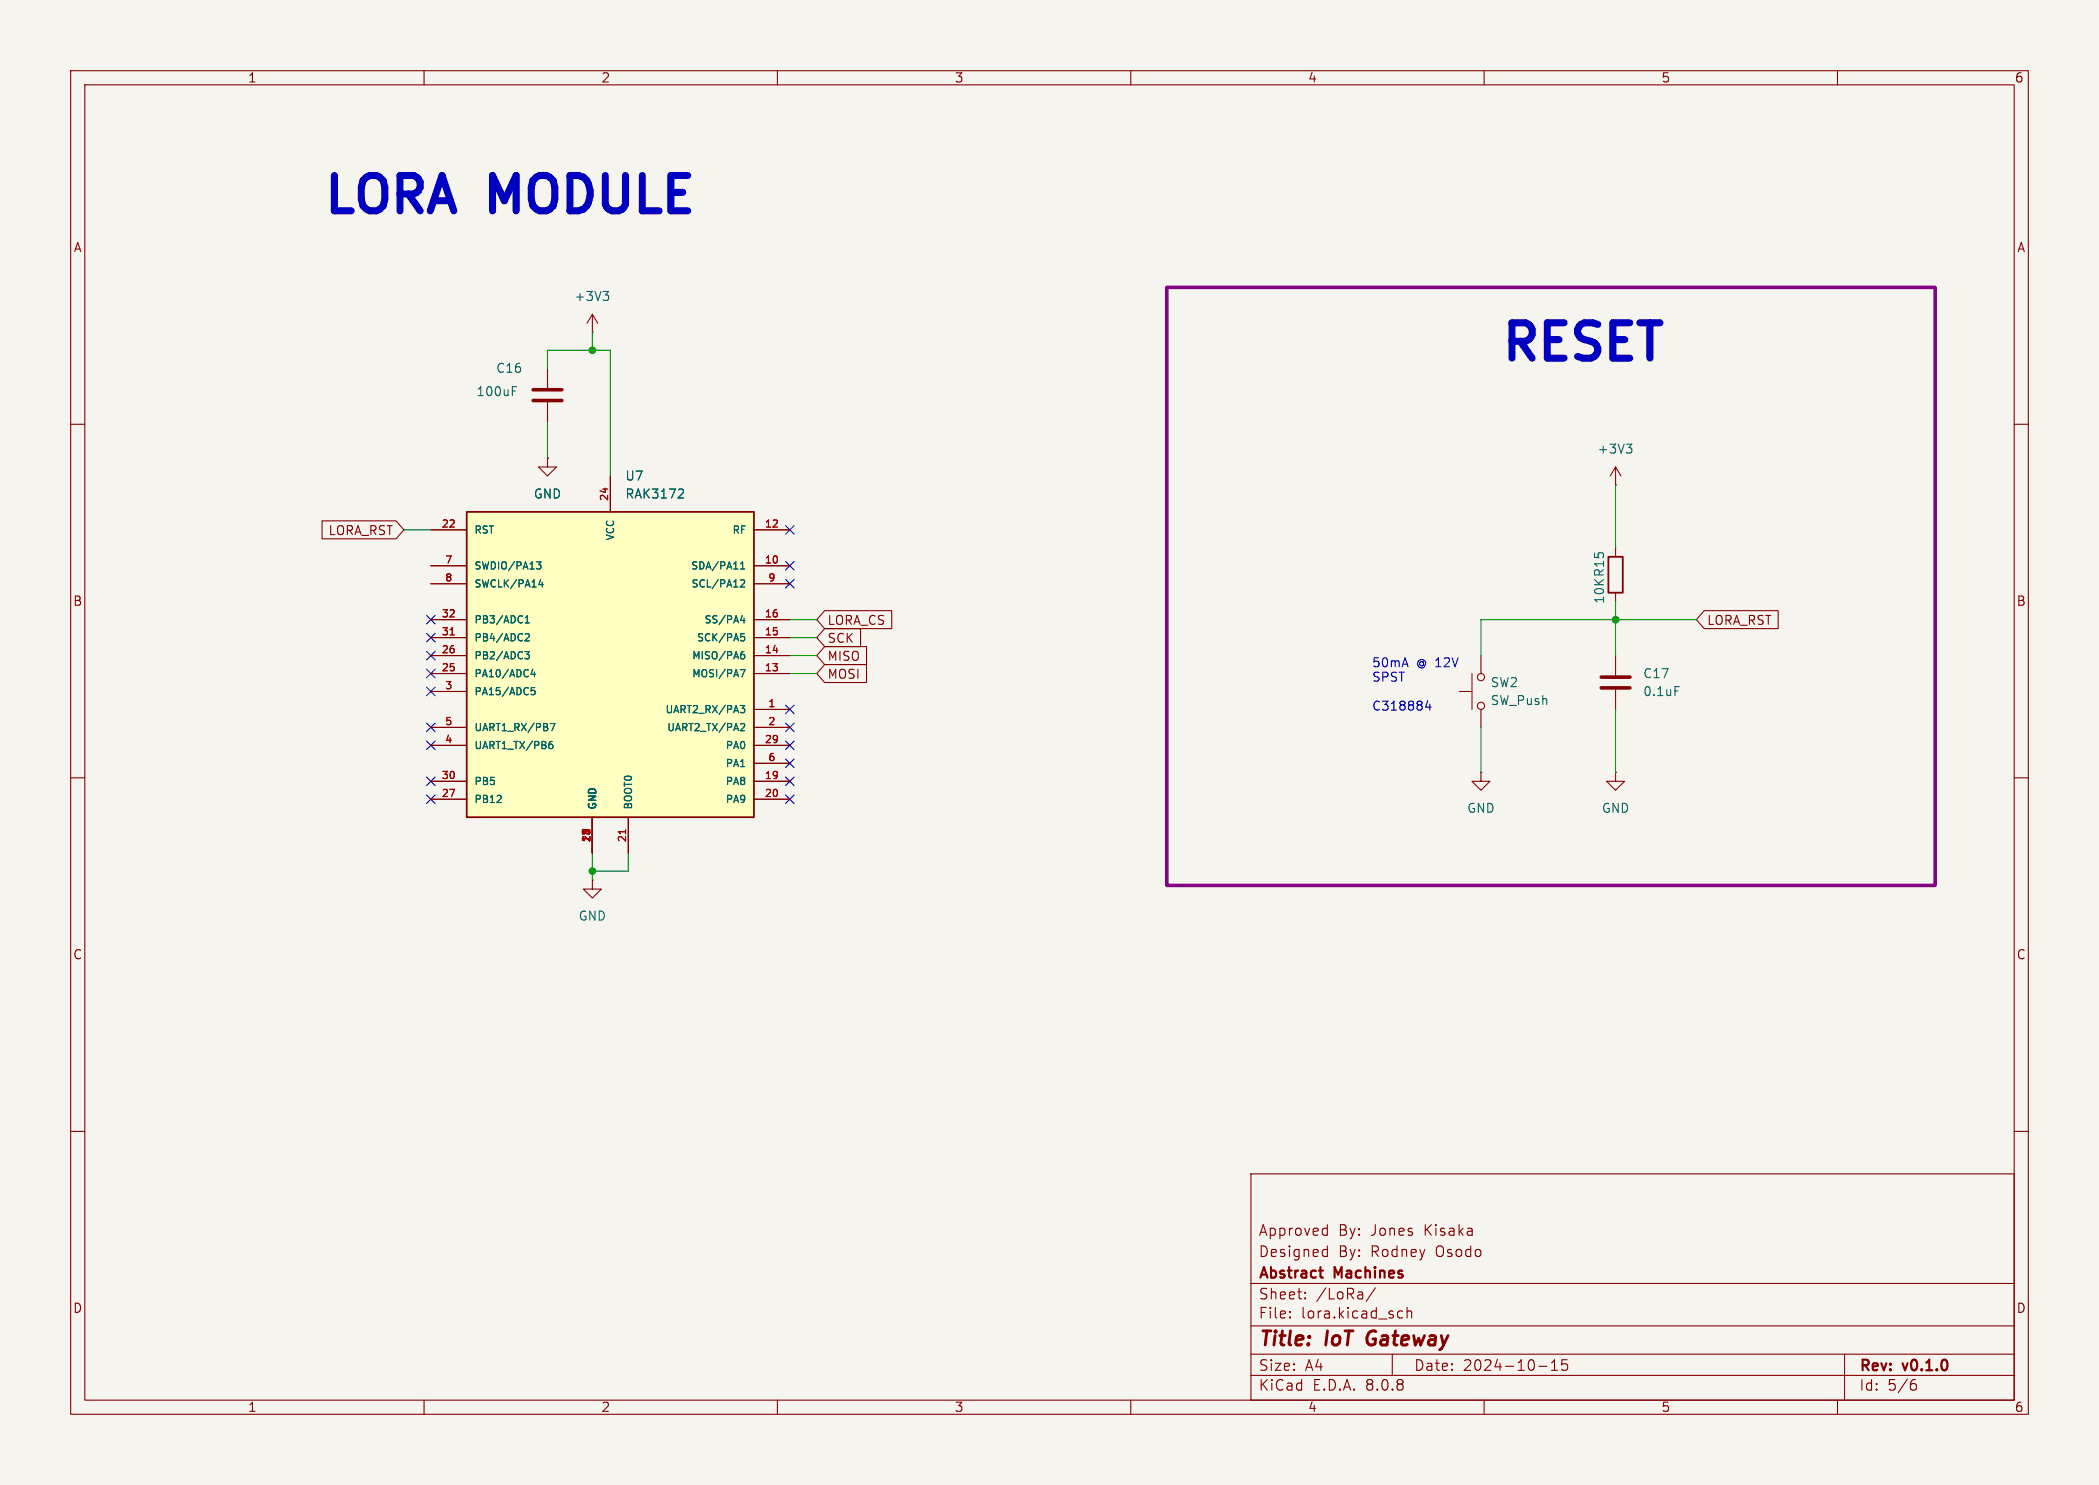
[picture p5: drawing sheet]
<svg xmlns="http://www.w3.org/2000/svg" width="297mm" height="210mm" viewBox="0 0 297 210" stroke-linecap="round" stroke-linejoin="round" font-family="sans-serif">
<path d="M0 0h297v210h-297z" fill="#f5f4ef" stroke="#f5f4ef" stroke-width=".14"/>
<g fill="none" stroke="#840000" stroke-width=".15">
<path d="M10 10h277v190h-277zM12 12h273v186h-273zM60 10v2M110 10v2M160 10v2M210 10v2M260 10v2M10 60h2M228.6 68.6h.1M228.6 66l-.8 1.3M228.6 66v2.6M228.6 77.5v1.2"/>
<path d="M228.6 66l.8 1.3M285 60h2M228.6 83.8v1.3M10 110h2M209.5 109.2v1.3h1.3l-1.3 1.3-1.2-1.3h1.2M209.5 109.2h.1M285 110h2M83.8 124.5v1.2h1.3l-1.3 1.3-1.3-1.3h1.3M83.8 124.5h.1M10 160h2M177 166h108v32h-108zM187.4 176.7l.4 .1"/>
<path d="M187.4 173.7l.4 .1M187.8 173.2v1.5M187.8 176.2v1.5M187.8 177.6l-.4 .1M187.8 174.6l-.4 .1M285 160h2M60 198v2M110 198v2M160 198v2M177 194.5h108M177 191.5h108M177 187.5h108"/>
<path d="M177 181.5h108M182.5 186.3h.1l-.1 .1M182.5 186.3v.1M182.5 185.5v.1M182.5 185.5h.1l-.1 .1M184.7 183.6v.1M184.7 183.6h-.1l.1 .1M184.7 182.8v.1M184.7 182.8h-.1l.1 .1M194.6 182.1l-1.3 2M197 191.5v3M198 185.4l.5 .1"/>
<path d="M198.5 186.3l-.5 .1M199.1 185.5a.37 .37 0 0 1 .6 .1v.8M199.1 184.9v1.5M210 198v2M217.7 193.2h1.2M219.5 193.8h.9M219.5 192.7l.5-.4v1.5M221.7 192.3h-.7v.7l.2-.1h.5l.1 .3-.1 .5-.2 .1h-.3l-.2-.1M260 198v2M261 191.5v6.5M270.6 195.7h.4l.2 .3-.1 .5-.2 .1h-.3M271 195.1l-.4 .1"/>
</g>
<path d="M193.7 188.5a1.27 1.27 0 0 0 0 1.6" fill="none" stroke="#840000" stroke-width=".4"/>
<path d="M186.6 179.7h.6M187.1 180.7h.1" fill="none" stroke="#840000" stroke-width=".3"/>
<path d="M230.1 62.8h.8l-.4 .5M230.7 63.3l.2 .2v.3l-.2 .3" fill="none" stroke="#006464" stroke-width=".15"/>
<path d="M227.6 78.7h2v5.1h-2z" fill="none" stroke="#840000" stroke-width=".25"/>
<path d="M66 72.4h40.7v43.2h-40.7z" fill="#ffffc2"/>
<path d="M66 72.4h40.7v43.2h-40.7z" fill="none" stroke="#840000" stroke-width=".25"/>
<g fill="none" stroke="#840000" stroke-width=".15">
<path d="M77.5 52.1v2.8M77.5 56.9v2.8M83.8 47h.1M83.8 44.5v2.5M83.8 44.5l-.7 1.2M83.8 44.5l.8 1.2M45.6 73.7h10.4l1.1 1.2-1.1 1.3h-10.4zM61 74.9h5M77.5 64.8v1.2h1.2l-1.2 1.3-1.3-1.3h1.3M77.5 64.8h.1M86.4 67.3v5.1M106.7 74.9h5.1"/>
<path d="M61 80h5M61 95.3h5M61 92.7h5M61 90.2h5M61 87.6h5M61 97.8h5M61 82.6h5M106.7 80h5.1M106.7 95.3h5.1M106.7 92.7h5.1M106.7 90.2h5.1M106.7 87.6h5.1"/>
<path d="M106.7 82.6h5.1M116.7 88.9h5.1v2.5h-5.1l-1.1-1.2zM116.7 91.4h5.9v2.6h-5.9l-1.1-1.3zM116.7 94h5.9v2.5h-5.9l-1.1-1.2zM116.7 86.4h9.5v2.5h-9.5l-1.1-1.3zM206.5 97.8h1.8M208.3 95.3v5M209.5 92.7v2.6M228.6 92.7v2.8M228.6 97.5v2.8M241.1 86.4h10.5v2.5h-10.5l-1.1-1.3zM61 110.5h5"/>
<path d="M61 102.9h5M61 113h5M61 105.4h5M83.8 115.6v5.1M88.9 115.6v5.1M106.7 100.3h5.1M106.7 110.5h5.1M106.7 102.9h5.1M106.7 113h5.1M106.7 105.4h5.1M106.7 108h5.1M209.5 100.3v2.6"/>
<path d="M228.6 109.2v1.3h1.3l-1.3 1.3-1.3-1.3h1.3M228.6 109.2h.1"/>
<circle cx="209.6" cy="95.8" r=".51"/>
<circle cx="209.6" cy="99.8" r=".51"/>
</g>
<g fill="none" stroke="#006464" stroke-width=".15">
<path d="M72.5 55.3h.4M72.5 54.7h.6M85.3 41.2h.8l-.4 .5M85.9 41.7l.2 .2v.3l-.2 .3M75.9 79.5h.6l-.3 .3 .3 .1v.4l-.2 .2h-.2M96.5 69.2l.2 .2v.3l-.8 .7h.8M104.8 79.7l.3-.2v1M74.3 92.2h.6l-.3 .3 .2 .1v.5l-.1 .1-.4-.1M74.3 89.7l.4-.1 .2 .3-.6 .7h.6M74.3 88.1h.6M74.3 87.4l.3-.3v1M75.4 94.6l-.3 .8h.7"/>
<path d="M75.6 95v.7M75.7 97.2h-.5l-.1 .5 .2-.1 .3 .1 .1 .1v.4l-.2 .1-.4-.1M76.5 81.9l-.2 .8h.6M76.7 82.3v.7M104.7 99.8h.7l-.4 .4 .3 .1 .1 .3-.2 .2h-.3M104.7 94.7h.7l-.4 1M104.8 82.1l.4-.1 .2 .3-.7 .7h.7M104.8 80.5h.6M104.8 90.1l.4-.1 .2 .2-.1 .4h-.5M104.8 89.6h.5M104.9 92.6l.3-.1 .2 .2-.1 .4h-.4M105 87l-.2 .8h.6"/>
<path d="M105.3 92.2l-.4 .1M105.3 87.4v.7M237 97.1h.6M77.8 105.3l.2-.1 .2 .2-.1 .4h-.3M77.8 102.3h.7l-.4 1M78.1 104.9h-.3l-.1 .2M104.9 102.3l.4 .1 .1 .2-.7 .7h.7"/>
</g>
<path d="M63.7 89.8h.6M88.5 117.3v.6" fill="none" stroke="#a90000" stroke-width=".15"/>
<path d="M75.4 56.6h4.1M75.4 55.1h4.1M226.6 97.3h4M226.6 95.8h4" fill="none" stroke="#840000" stroke-width=".51"/>
<path d="M202 99.1l-.3 .9h.8M202.3 99.6v.8" fill="none" stroke="#0000c2" stroke-width=".15"/>
<path d="M165.1 40.6h108.7v84.6h-108.7z" fill="none" stroke="#840084" stroke-width=".5"/>
<g fill="none" stroke="#009600" stroke-width=".15">
<path d="M77.5 52.1v-2.6h8.9v17.8M77.5 59.7v5.1M83.8 47v2.5M57.1 74.9h3.9M228.6 68.6v8.9M111.8 87.6h3.8M111.8 90.2h3.8M111.8 92.7h3.8M111.8 95.3h3.8M228.6 85.1v7.6M240 87.6h-30.5v5.1M209.5 102.9v6.3"/>
<path d="M228.6 100.3v8.9M83.8 120.7v3.8M88.9 120.7v2.5h-5.1"/>
</g>
<g fill="none" stroke="#000084" stroke-width=".15">
<path d="M111.2 74.3l1.2 1.2M111.2 79.4l1.2 1.2M112.4 74.3l-1.2 1.2M112.4 79.4l-1.2 1.2M60.4 94.6l1.2 1.3M60.4 89.6l1.2 1.2M60.4 92.1l1.2 1.2M60.4 97.2l1.2 1.2M60.4 87l1.2 1.2M61.6 94.6l-1.2 1.3M61.6 89.6l-1.2 1.2M61.6 92.1l-1.2 1.2"/>
<path d="M61.6 97.2l-1.2 1.2M61.6 87l-1.2 1.2M111.2 81.9l1.2 1.3M111.2 99.7l1.2 1.2M112.4 81.9l-1.2 1.3M112.4 99.7l-1.2 1.2M60.4 112.4l1.2 1.2M60.4 104.8l1.2 1.2M60.4 109.9l1.2 1.2M60.4 102.3l1.2 1.2M61.6 112.4l-1.2 1.2M61.6 104.8l-1.2 1.2"/>
<path d="M61.6 109.9l-1.2 1.2M61.6 102.3l-1.2 1.2M111.2 109.9l1.2 1.2M111.2 112.4l1.2 1.2M111.2 107.3l1.2 1.3M111.2 102.3l1.2 1.2M111.2 104.8l1.2 1.2M112.4 109.9l-1.2 1.2M112.4 112.4l-1.2 1.2M112.4 107.3l-1.2 1.3M112.4 102.3l-1.2 1.2M112.4 104.8l-1.2 1.2"/>
</g>
<g fill="#009600" stroke="#009600" stroke-width=".15">
<circle cx="228.6" cy="87.6" r=".46"/>
<circle cx="83.8" cy="123.2" r=".46"/>
<circle cx="83.8" cy="49.5" r=".46"/>
</g>
<g font-size="7" fill="#0000c2">
<text x="45.5" y="30.5">LORA MODULE</text>
<text x="212.1" y="51.3">RESET</text>
</g>
<g font-size="2.8" fill="#840000">
<text x="178" y="190.9">Title:</text>
<text x="187.7" y="190.9">IoT</text>
<text x="194.3" y="190.9">Gateway</text>
</g>
<g font-size="2.1" fill="#840000">
<text x="178" y="178">Designed</text>
<text x="178" y="175">Approved</text>
<text x="189.4" y="178">By:</text>
<text x="189.4" y="175">By:</text>
<text x="194" y="178">Rodney</text>
<text x="194" y="175">Jones</text>
<text x="201.7" y="175">Kisaka</text>
<text x="203.3" y="178">Osodo</text>
<text x="178" y="184">Sheet:</text>
<text x="178" y="181.2">Abstract</text>
<text x="186.2" y="184">/LoRa/</text>
<text x="188.9" y="181.2">Machines</text>
<text x="178" y="186.7">File:</text>
<text x="184.1" y="186.7">lora.kicad_sch</text>
<text x="178" y="196.9">KiCad</text>
<text x="178" y="194.1">Size:</text>
<text x="184.7" y="194.1">A4</text>
<text x="185.7" y="196.9">E.D.A.</text>
<text x="193.3" y="196.9">8.0.8</text>
<text x="200" y="194.1">Date:</text>
<text x="207" y="194.1">2024-10-15</text>
<text x="263" y="194.3">Rev:</text>
<text x="263" y="196.9">Id:</text>
<text x="267.1" y="196.9">5/6</text>
<text x="269.4" y="194.3">v0.1.0</text>
</g>
<g font-size="1.8" fill="#840000">
<text x="35" y="11.9">1</text>
<text x="85" y="11.9">2</text>
<text x="135" y="11.9">3</text>
<text x="185" y="11.9">4</text>
<text x="235" y="11.9">5</text>
<text x="285" y="11.9">6</text>
<text x="10.3" y="35.9">A</text>
<text x="285.3" y="35.9">A</text>
<text x="46.4" y="75.9">LORA_RST</text>
<text x="10.3" y="85.9">B</text>
<text x="117" y="88.6">LORA_CS</text>
<text x="241.5" y="88.6">LORA_RST</text>
<text x="285.3" y="85.9">B</text>
<text x="117" y="91.1">SCK</text>
<text x="117" y="93.7">MISO</text>
<text x="117" y="96.2">MOSI</text>
<text x="10.3" y="135.9">C</text>
<text x="285.3" y="135.9">C</text>
<text x="10.3" y="185.9">D</text>
<text x="285.3" y="185.9">D</text>
<text x="35" y="199.9">1</text>
<text x="85" y="199.9">2</text>
<text x="135" y="199.9">3</text>
<text x="185" y="199.9">4</text>
<text x="235" y="199.9">5</text>
<text x="285" y="199.9">6</text>
</g>
<g font-size="1.8" fill="#006464">
<text x="81.2" y="42.8">+3V3</text>
<text x="70.1" y="52.9">C16</text>
<text x="67.3" y="56.2">100uF</text>
<text x="226" y="64.4">+3V3</text>
<text x="75.4" y="70.7">GND</text>
<text x="88.4" y="68.2">U7</text>
<text x="88.4" y="70.7">RAK3172</text>
<text x="227.2" y="85.5" transform="rotate(-90 227.2 85.5)">10K R15</text>
<text x="210.8" y="97.4">SW2</text>
<text x="210.8" y="99.9">SW_Push</text>
<text x="232.4" y="96.1">C17</text>
<text x="232.4" y="98.7">0.1uF</text>
<text x="207.5" y="115.2">GND</text>
<text x="226.6" y="115.2">GND</text>
<text x="81.8" y="130.4">GND</text>
</g>
<g font-size="1.8" fill="#0000c2">
<text x="194.1" y="94.6">50mA</text>
<text x="200.4" y="94.6">@ 12V</text>
<text x="194.1" y="96.6">SPST</text>
<text x="194.1" y="100.7">C318884</text>
</g>
<g font-size="1.4" fill="#a90000">
<text x="86.1" y="70.9" transform="rotate(-90 86.1 70.9)">24</text>
<text x="62.4" y="74.7">22</text>
<text x="108.1" y="74.7">12</text>
<text x="62.9" y="79.8">7</text>
<text x="62.9" y="82.3">8</text>
<text x="108.1" y="79.8">10</text>
<text x="108.6" y="82.3">9</text>
<text x="62.4" y="89.9">31</text>
<text x="62.4" y="87.4">32</text>
<text x="108.1" y="89.9">15</text>
<text x="108.1" y="87.4">16</text>
<text x="62.4" y="95">25</text>
<text x="62.4" y="92.5">26</text>
<text x="108.1" y="95">13</text>
<text x="108.1" y="92.5">14</text>
<text x="62.9" y="97.5">3</text>
<text x="108.6" y="100.1">1</text>
<text x="62.9" y="105.2">4</text>
<text x="62.9" y="102.6">5</text>
<text x="108.1" y="105.2">29</text>
<text x="108.6" y="102.6">2</text>
<text x="108.6" y="107.7">6</text>
<text x="62.4" y="112.8">27</text>
<text x="62.4" y="110.2">30</text>
<text x="108.1" y="110.2">19</text>
<text x="108.1" y="112.8">20</text>
<text x="83.6" y="119.2" transform="rotate(-90 83.6 119.2)">11</text>
<text x="83.6" y="118.4" transform="rotate(-90 83.6 118.4)">8</text>
<text x="88.6" y="119.2" transform="rotate(-90 88.6 119.2)">21</text>
</g>
<g font-size="1.4" fill="#006464">
<text x="67.1" y="75.7">RST</text>
<text x="87.1" y="76.6" transform="rotate(-90 87.1 76.6)">VCC</text>
<text x="103.5" y="75.7">RF</text>
<text x="67.1" y="80.7">SWDIO/PA13</text>
<text x="67.1" y="83.3">SWCLK/PA14</text>
<text x="97.7" y="80.7">SDA/PA11</text>
<text x="97.7" y="83.3">SCL/PA12</text>
<text x="67.1" y="88.4">PB3/ADC1</text>
<text x="99.6" y="88.4">SS/PA4</text>
<text x="67.1" y="96">PA10/ADC4</text>
<text x="67.1" y="93.4">PB2/ADC3</text>
<text x="67.1" y="90.9">PB4/ADC2</text>
<text x="97.8" y="96">MOSI/PA7</text>
<text x="97.8" y="93.4">MISO/PA6</text>
<text x="98.5" y="90.9">SCK/PA5</text>
<text x="67.1" y="98.5">PA15/ADC5</text>
<text x="94" y="101.1">UART2_RX/PA3</text>
<text x="67.1" y="106.1">UART1_TX/PB6</text>
<text x="67.1" y="103.6">UART1_RX/PB7</text>
<text x="94.3" y="103.6">UART2_TX/PA2</text>
<text x="102.6" y="106.1">PA0</text>
<text x="67.1" y="113.8">PB12</text>
<text x="67.1" y="111.2">PB5</text>
<text x="102.6" y="111.2">PA8</text>
<text x="102.6" y="113.8">PA9</text>
<text x="102.6" y="108.7">PA1</text>
<text x="84.6" y="114.6" transform="rotate(-90 84.6 114.6)">GND</text>
<text x="89.6" y="114.6" transform="rotate(-90 89.6 114.6)">BOOT0</text>
</g>
</svg>
